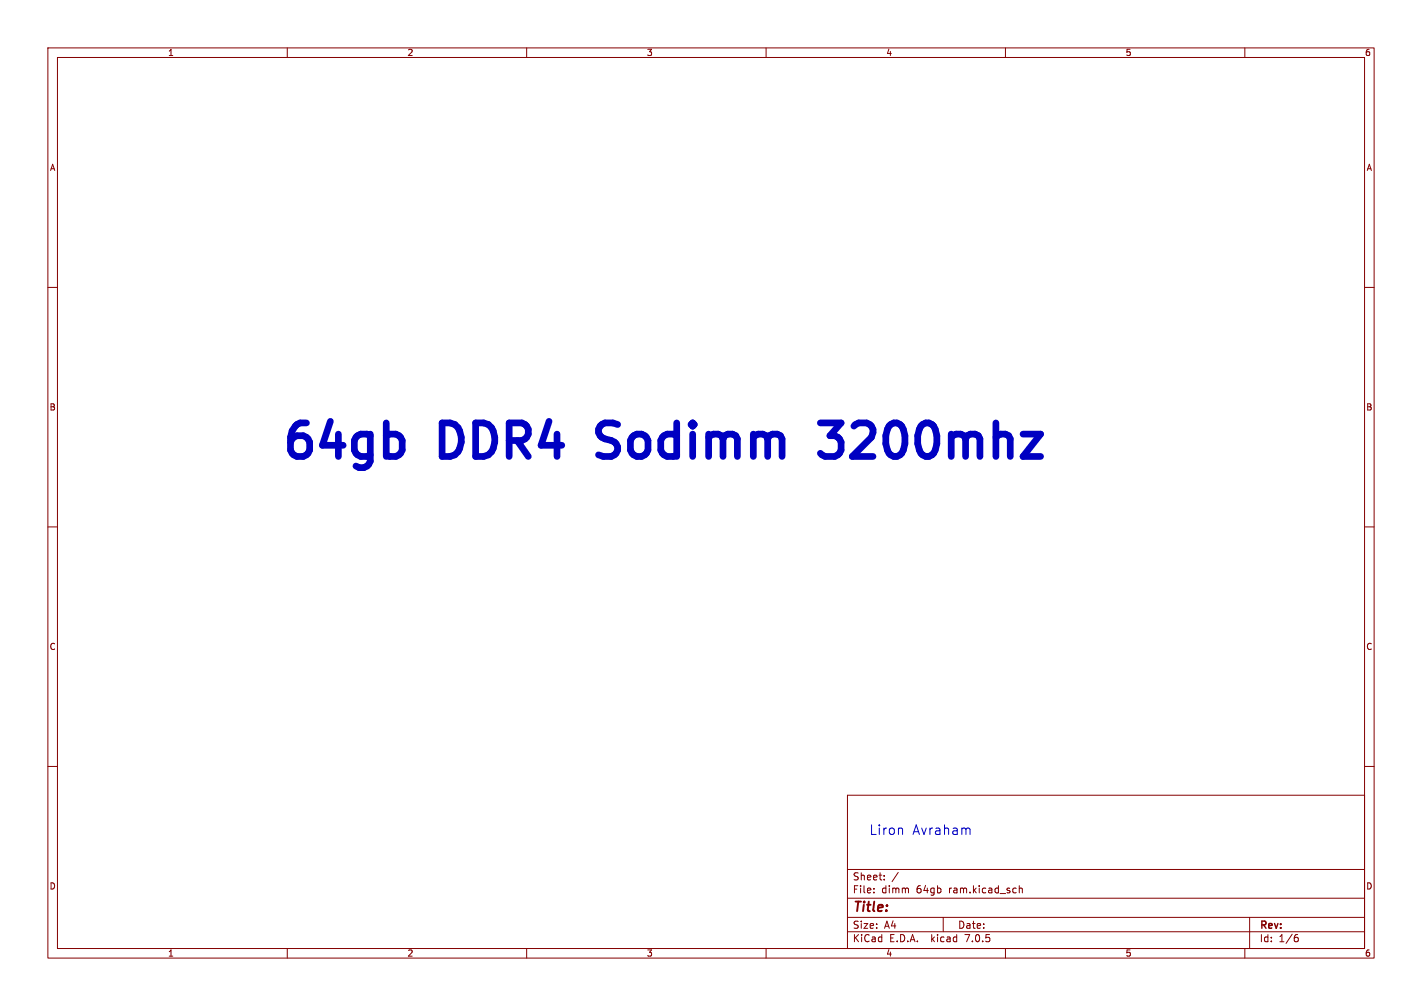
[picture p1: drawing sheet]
<svg xmlns="http://www.w3.org/2000/svg" width="297mm" height="210mm" viewBox="0 0 297 210" stroke-linecap="round" stroke-linejoin="round" font-family="sans-serif">
<g fill="none" stroke="#840000" stroke-width=".21">
<path d="M10 10h277v190h-277zM12 12h273v186h-273zM60 10v2M110 10v2M160 10v2M210 10v2M260 10v2M10 60h2M285 60h2M10 110h2M285 110h2M10 160h2"/>
<path d="M285 160h2M177 166h108v32h-108zM60 198v2M110 198v2M160 198v2M177 194.5h108M177 191.5h108M177 187.5h108M177 181.5h108M182.5 186.3v.1M182.5 185.5v.1M184.7 183.6v.1"/>
<path d="M184.7 182.8v.1M187.6 182.1l-1.3 2M189.7 185.5v.9M197 191.5v3M210 198v2M212.1 185.4l.1 .1M212.2 186.3l-.1 .1M212.9 184.9v1.5M212.9 185.5l.2-.1 .4 .1v.9M260 198v2M261 191.5v6.5M270.5 195.7h.4l.3 .3-.2 .5h-.5"/>
<path d="M271 195.1l-.5 .1"/>
</g>
<path d="M188.4 173l.1 1.2M202.3 172.9l.3 .3v1" fill="none" stroke="#0000c2" stroke-width=".21"/>
<path d="M171.3 88.3h4.4M171.3 94.6l1 .7h2" fill="none" stroke="#0000c2" stroke-width="1.4"/>
<g font-size="9.7" fill="#0000c2">
<text x="58.4" y="96.2">64gb</text>
<text x="91.9" y="96.2">DDR4</text>
<text x="127" y="96.2">Sodimm</text>
<text x="175.7" y="96.2">3200mhz</text>
</g>
<g font-size="2.8" fill="#0000c2">
<text x="181.5" y="174.5">Liron</text>
<text x="190.4" y="174.5">Avraham</text>
</g>
<text font-size="2.8" fill="#840000" x="178" y="190.8">Title:</text>
<g font-size="2.1" fill="#840000">
<text x="178" y="183.9">Sheet:</text>
<text x="178" y="186.6">File:</text>
<text x="184" y="186.6">dimm</text>
<text x="191.3" y="186.6">64gb</text>
<text x="198.1" y="186.6">ram.kicad_sch</text>
<text x="178" y="196.8">KiCad</text>
<text x="178" y="194">Size:</text>
<text x="184.6" y="194">A4</text>
<text x="185.7" y="196.8">E.D.A.</text>
<text x="194.4" y="196.8">kicad</text>
<text x="200" y="194">Date:</text>
<text x="201.5" y="196.8">7.0.5</text>
<text x="263" y="194.2">Rev:</text>
<text x="263" y="196.8">Id:</text>
<text x="267" y="196.8">1/6</text>
</g>
<g font-size="1.8" fill="#840000">
<text x="35" y="11.8">1</text>
<text x="85" y="11.8">2</text>
<text x="135" y="11.8">3</text>
<text x="185" y="11.8">4</text>
<text x="235" y="11.8">5</text>
<text x="285" y="11.8">6</text>
<text x="10.4" y="35.8">A</text>
<text x="285.4" y="35.8">A</text>
<text x="10.3" y="85.8">B</text>
<text x="285.3" y="85.8">B</text>
<text x="10.3" y="135.8">C</text>
<text x="285.3" y="135.8">C</text>
<text x="10.3" y="185.8">D</text>
<text x="285.3" y="185.8">D</text>
<text x="35" y="199.8">1</text>
<text x="85" y="199.8">2</text>
<text x="135" y="199.8">3</text>
<text x="185" y="199.8">4</text>
<text x="235" y="199.8">5</text>
<text x="285" y="199.8">6</text>
</g>
</svg>
